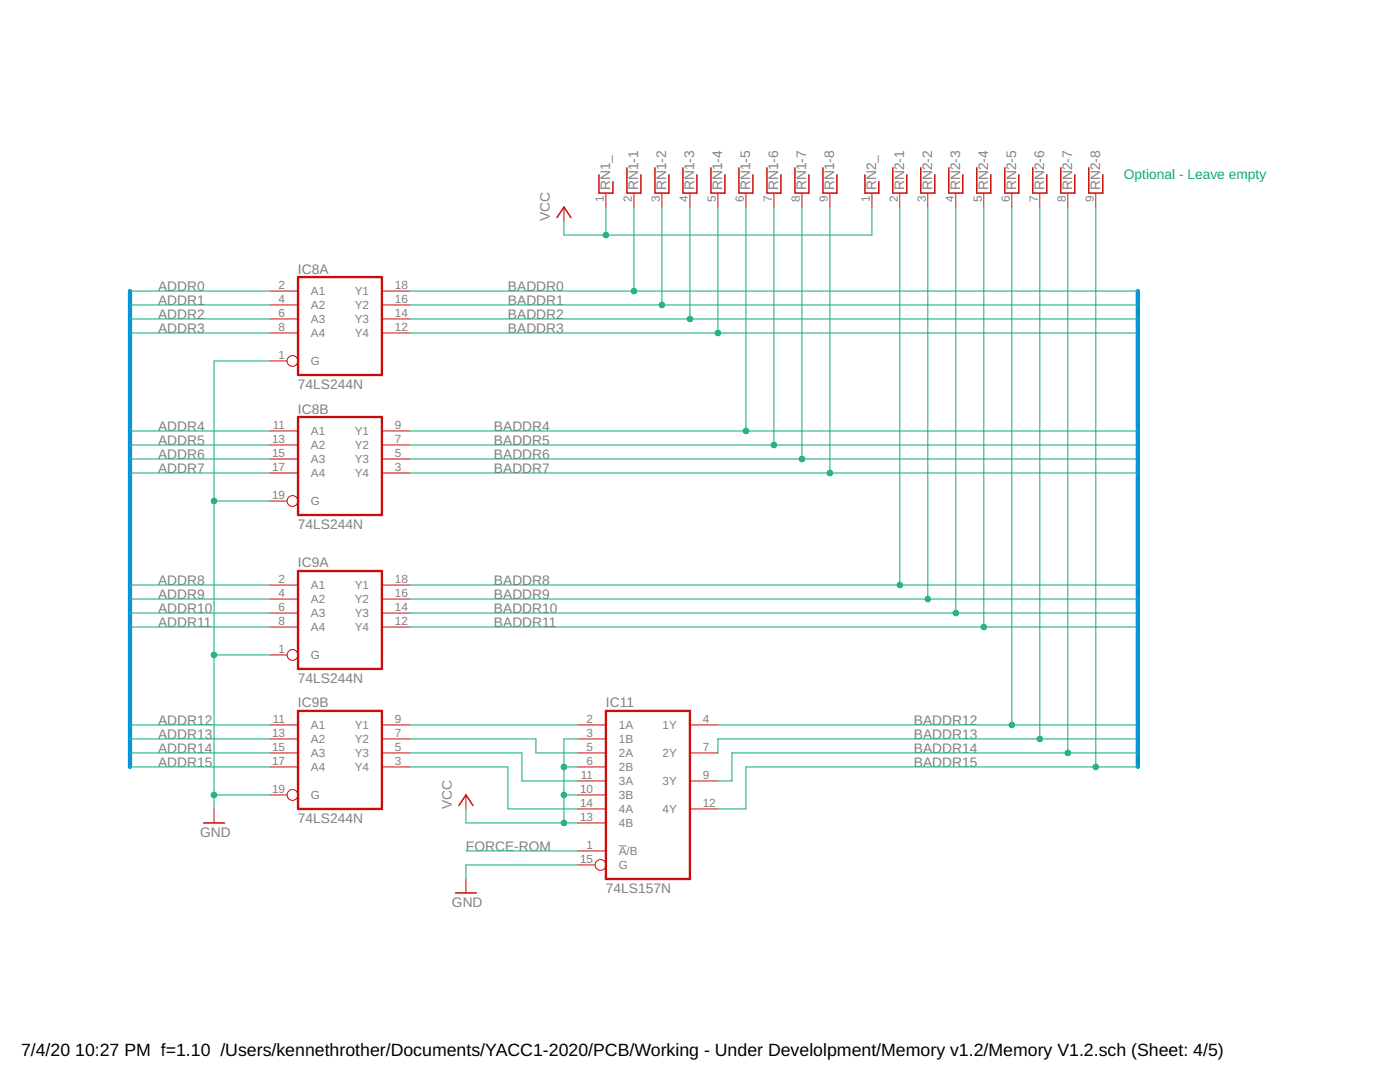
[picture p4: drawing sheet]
<svg xmlns="http://www.w3.org/2000/svg" width="279mm" height="216mm" viewBox="0 0 279 216" stroke-linecap="round" stroke-linejoin="round" font-family="sans-serif">
<path d="M123.5 168.8h1.6" fill="none" stroke="#808080" stroke-width=".2"/>
<g fill="none" stroke="#c90d0c" stroke-width=".3">
<path d="M119.5 34.9v3.6h2.8v-2.2M125.1 33.5v5h2.8v-3.6M130.7 33.5v5h2.8v-3.6M136.3 33.5v5h2.8v-3.6M141.9 33.5v5h2.8v-3.6M147.5 33.5v5h2.8v-3.6M153.1 33.5v5h2.8v-3.6M158.6 33.5v5h2.8v-3.6M164.2 33.5v5h2.8v-3.6M172.6 34.9v3.6h2.8v-2.2M178.2 33.5v5h2.8v-3.6M183.8 33.5v5h2.8v-3.6"/>
<path d="M189.4 33.5v5h2.8v-3.6M194.9 33.5v5h2.8v-3.6M200.5 33.5v5h2.8v-3.6M206.1 33.5v5h2.8v-3.6M211.7 33.5v5h2.8v-3.6M217.3 33.5v5h2.8v-3.6M111.1 43.4l1.4-2.1 1.4 2.1M40.6 164.2h4.2M90.9 178.2h4.2M91.6 160.7l1.4-2.1 1.4 2.1"/>
</g>
<g fill="none" stroke="#c90d0c" stroke-width=".2">
<path d="M120.9 38.5v2.8M126.5 38.5v2.8M132.1 38.5v2.8M137.7 38.5v2.8M143.3 38.5v2.8M148.9 38.5v2.8M154.5 38.5v2.8M160 38.5v2.8M165.6 38.5v2.8M174 38.5v2.8M179.6 38.5v2.8M185.2 38.5v2.8"/>
<path d="M190.8 38.5v2.8M196.3 38.5v2.8M201.9 38.5v2.8M207.5 38.5v2.8M213.1 38.5v2.8M218.7 38.5v2.8M53.9 58.1h5.6M76.2 58.1h5.6M112.5 41.3v2.8M53.9 72h3.4M53.9 60.9h5.6M53.9 63.6h5.6"/>
<path d="M53.9 66.4h5.6M76.2 60.9h5.6M76.2 63.6h5.6M76.2 66.4h5.6M53.9 100h3.4M53.9 86h5.6M53.9 88.8h5.6M53.9 91.6h5.6M53.9 94.4h5.6M76.2 86h5.6M76.2 88.8h5.6M76.2 91.6h5.6"/>
<path d="M76.2 94.4h5.6M53.9 116.7h5.6M53.9 119.5h5.6M76.2 116.7h5.6M76.2 119.5h5.6M53.9 130.7h3.4M53.9 122.3h5.6M53.9 125.1h5.6M76.2 122.3h5.6M76.2 125.1h5.6M53.9 158.6h3.4M53.9 144.7h5.6"/>
<path d="M53.9 147.4h5.6M53.9 150.2h5.6M53.9 153h5.6M76.2 144.7h5.6M76.2 147.4h5.6M76.2 150.2h5.6M76.2 153h5.6M93 158.6v2.8M115.3 158.6h5.6M115.3 144.7h5.6M115.3 147.4h5.6M115.3 150.2h5.6"/>
<path d="M115.3 153h5.6M115.3 155.8h5.6M137.7 144.7h5.6M137.7 150.2h5.6M137.7 155.8h5.6M42.7 161.4v2.8M93 175.4v2.8M115.3 169.8h5.6M115.3 161.4h5.6M115.3 164.2h5.6M115.3 172.6h3.4M137.7 161.4h5.6"/>
<circle cx="58.4" cy="72" r="1.08"/>
<circle cx="58.4" cy="100" r="1.08"/>
<circle cx="58.4" cy="130.7" r="1.08"/>
<circle cx="58.4" cy="158.6" r="1.08"/>
<circle cx="119.8" cy="172.6" r="1.08"/>
</g>
<path d="M59.5 55.3h16.7v19.5h-16.7zM59.5 83.2h16.7v19.6h-16.7zM59.5 113.9h16.7v19.6h-16.7zM59.5 141.9h16.7v19.5h-16.7zM120.9 141.9h16.8v33.5h-16.8z" fill="none" stroke="#c90d0c" stroke-width=".47"/>
<path d="M26 58.1v94.9M227.1 58.1v94.9" fill="none" stroke="#0696d7" stroke-width=".85"/>
<g fill="none" stroke="#0dab76" stroke-width=".2">
<path d="M26 58.1h27.9M81.8 58.1h145.3M120.9 41.3v5.6M126.5 41.3v16.8M132.1 41.3v19.6M137.7 41.3v22.3M143.3 41.3v25.1M148.9 41.3v44.7M154.5 41.3v47.5M160 41.3v50.3M165.6 41.3v53.1M174 41.3v5.6h-61.5v-2.8"/>
<path d="M179.6 41.3v75.4M185.2 41.3v78.2M190.8 41.3v81M196.3 41.3v83.8M201.9 41.3v103.4M207.5 41.3v106.1M213.1 41.3v108.9M218.7 41.3v111.7M26 60.9h27.9M26 63.6h27.9M26 66.4h27.9M53.9 72h-11.2v89.4"/>
<path d="M81.8 60.9h145.3M81.8 63.6h145.3M81.8 66.4h145.3M26 86h27.9M26 88.8h27.9M26 91.6h27.9M26 94.4h27.9M42.7 100h11.2M81.8 86h145.3M81.8 88.8h145.3M81.8 91.6h145.3M81.8 94.4h145.3"/>
<path d="M26 116.7h27.9M26 119.5h27.9M81.8 116.7h145.3M81.8 119.5h145.3M26 122.3h27.9M26 125.1h27.9M42.7 130.7h11.2M81.8 122.3h145.3M81.8 125.1h145.3M26 144.7h27.9M26 147.4h27.9M26 150.2h27.9"/>
<path d="M26 153h27.9M42.7 158.6h11.2M81.8 144.7h33.5M81.8 147.4h25.2v2.8h8.3M81.8 150.2h22.4v5.6h11.1M81.8 153h19.6v8.4h13.9M112.5 153h2.8M112.5 158.6h2.8M115.3 147.4h-2.8v16.8M143.3 144.7h83.8M227.1 147.4h-83.8v2.8M227.1 150.2h-81v5.6h-2.8"/>
<path d="M227.1 153h-78.2v8.4h-5.6M93 161.4v2.8h22.3M93 169.8h22.3M115.3 172.6h-22.3v2.8"/>
</g>
<g fill="#0dab76" stroke="#0dab76" stroke-width=".2">
<circle cx="126.5" cy="58.1" r=".55"/>
<circle cx="132.1" cy="60.9" r=".55"/>
<circle cx="137.7" cy="63.6" r=".55"/>
<circle cx="143.3" cy="66.4" r=".55"/>
<circle cx="148.9" cy="86" r=".55"/>
<circle cx="154.5" cy="88.8" r=".55"/>
<circle cx="160" cy="91.6" r=".55"/>
<circle cx="165.6" cy="94.4" r=".55"/>
<circle cx="179.6" cy="116.7" r=".55"/>
<circle cx="185.2" cy="119.5" r=".55"/>
<circle cx="190.8" cy="122.3" r=".55"/>
<circle cx="196.3" cy="125.1" r=".55"/>
<circle cx="201.9" cy="144.7" r=".55"/>
<circle cx="207.5" cy="147.4" r=".55"/>
<circle cx="213.1" cy="150.2" r=".55"/>
<circle cx="218.7" cy="153" r=".55"/>
<circle cx="42.7" cy="100" r=".55"/>
<circle cx="42.7" cy="130.7" r=".55"/>
<circle cx="42.7" cy="158.6" r=".55"/>
<circle cx="120.9" cy="46.9" r=".55"/>
<circle cx="112.5" cy="158.6" r=".55"/>
<circle cx="112.5" cy="153" r=".55"/>
<circle cx="112.5" cy="164.2" r=".55"/>
</g>
<g font-size="3.5">
<text x="4.2" y="210.7">7/4/20</text>
<text x="15" y="210.7">10:27 PM f=1.10 /Users/kennethrother/Documents/YACC1-2020/PCB/Working - Under Develolpment/Memory v1.2/Memory V1.2.sch (Sheet: 4/5)</text>
</g>
<text font-size="2.8" fill="#0dab76" x="224.3" y="35.7">Optional - Leave empty</text>
<g font-size="2.8" fill="#808080">
<text x="121.8" y="38" transform="rotate(-90 121.8 38)">RN1_</text>
<text x="127.4" y="38" transform="rotate(-90 127.4 38)">RN1-1</text>
<text x="132.9" y="38" transform="rotate(-90 132.9 38)">RN1-2</text>
<text x="138.5" y="38" transform="rotate(-90 138.5 38)">RN1-3</text>
<text x="144.1" y="38" transform="rotate(-90 144.1 38)">RN1-4</text>
<text x="149.7" y="38" transform="rotate(-90 149.7 38)">RN1-5</text>
<text x="155.3" y="38" transform="rotate(-90 155.3 38)">RN1-6</text>
<text x="160.9" y="38" transform="rotate(-90 160.9 38)">RN1-7</text>
<text x="166.5" y="38" transform="rotate(-90 166.5 38)">RN1-8</text>
<text x="174.8" y="38" transform="rotate(-90 174.8 38)">RN2_</text>
<text x="180.4" y="38" transform="rotate(-90 180.4 38)">RN2-1</text>
<text x="186" y="38" transform="rotate(-90 186 38)">RN2-2</text>
<text x="191.6" y="38" transform="rotate(-90 191.6 38)">RN2-3</text>
<text x="197.2" y="38" transform="rotate(-90 197.2 38)">RN2-4</text>
<text x="202.8" y="38" transform="rotate(-90 202.8 38)">RN2-5</text>
<text x="208.4" y="38" transform="rotate(-90 208.4 38)">RN2-6</text>
<text x="213.9" y="38" transform="rotate(-90 213.9 38)">RN2-7</text>
<text x="219.5" y="38" transform="rotate(-90 219.5 38)">RN2-8</text>
<text x="109.8" y="44.1" transform="rotate(-90 109.8 44.1)">VCC</text>
<text x="31.5" y="58.1">ADDR0</text>
<text x="59.5" y="54.6">IC8A</text>
<text x="101.4" y="58.1">BADDR0</text>
<text x="31.5" y="60.9">ADDR1</text>
<text x="31.5" y="63.7">ADDR2</text>
<text x="101.4" y="60.9">BADDR1</text>
<text x="101.4" y="63.7">BADDR2</text>
<text x="31.5" y="66.5">ADDR3</text>
<text x="101.4" y="66.5">BADDR3</text>
<text x="59.5" y="77.6">74LS244N</text>
<text x="59.5" y="82.5">IC8B</text>
<text x="31.5" y="86">ADDR4</text>
<text x="31.5" y="88.8">ADDR5</text>
<text x="98.6" y="86">BADDR4</text>
<text x="98.6" y="88.8">BADDR5</text>
<text x="31.5" y="91.6">ADDR6</text>
<text x="31.5" y="94.4">ADDR7</text>
<text x="98.6" y="91.6">BADDR6</text>
<text x="98.6" y="94.4">BADDR7</text>
<text x="59.5" y="105.6">74LS244N</text>
<text x="59.5" y="113.2">IC9A</text>
<text x="31.5" y="116.7">ADDR8</text>
<text x="31.5" y="119.5">ADDR9</text>
<text x="98.6" y="116.7">BADDR8</text>
<text x="98.6" y="119.5">BADDR9</text>
<text x="31.5" y="122.3">ADDR10</text>
<text x="31.5" y="125.1">ADDR11</text>
<text x="98.6" y="122.3">BADDR10</text>
<text x="98.6" y="125.1">BADDR11</text>
<text x="59.5" y="136.3">74LS244N</text>
<text x="59.5" y="141.2">IC9B</text>
<text x="120.9" y="141.2">IC11</text>
<text x="31.5" y="144.7">ADDR12</text>
<text x="31.5" y="147.5">ADDR13</text>
<text x="182.4" y="144.7">BADDR12</text>
<text x="182.4" y="147.5">BADDR13</text>
<text x="31.5" y="150.2">ADDR14</text>
<text x="31.5" y="153">ADDR15</text>
<text x="182.4" y="150.2">BADDR14</text>
<text x="182.4" y="153">BADDR15</text>
<text x="90.2" y="161.4" transform="rotate(-90 90.2 161.4)">VCC</text>
<text x="39.9" y="167">GND</text>
<text x="59.5" y="164.2">74LS244N</text>
<text x="93" y="169.8">FORCE-ROM</text>
<text x="120.9" y="178.2">74LS157N</text>
<text x="90.2" y="181">GND</text>
</g>
<g font-size="2.3" fill="#808080">
<text x="120.5" y="40.2" transform="rotate(-90 120.5 40.2)">1</text>
<text x="126.1" y="40.2" transform="rotate(-90 126.1 40.2)">2</text>
<text x="131.7" y="40.2" transform="rotate(-90 131.7 40.2)">3</text>
<text x="137.3" y="40.2" transform="rotate(-90 137.3 40.2)">4</text>
<text x="142.9" y="40.2" transform="rotate(-90 142.9 40.2)">5</text>
<text x="148.5" y="40.2" transform="rotate(-90 148.5 40.2)">6</text>
<text x="154.1" y="40.2" transform="rotate(-90 154.1 40.2)">7</text>
<text x="159.6" y="40.2" transform="rotate(-90 159.6 40.2)">8</text>
<text x="165.2" y="40.2" transform="rotate(-90 165.2 40.2)">9</text>
<text x="173.6" y="40.2" transform="rotate(-90 173.6 40.2)">1</text>
<text x="179.2" y="40.2" transform="rotate(-90 179.2 40.2)">2</text>
<text x="184.8" y="40.2" transform="rotate(-90 184.8 40.2)">3</text>
<text x="190.4" y="40.2" transform="rotate(-90 190.4 40.2)">4</text>
<text x="196" y="40.2" transform="rotate(-90 196 40.2)">5</text>
<text x="201.5" y="40.2" transform="rotate(-90 201.5 40.2)">6</text>
<text x="207.1" y="40.2" transform="rotate(-90 207.1 40.2)">7</text>
<text x="212.7" y="40.2" transform="rotate(-90 212.7 40.2)">8</text>
<text x="218.3" y="40.2" transform="rotate(-90 218.3 40.2)">9</text>
<text x="55.6" y="57.7">2</text>
<text x="62" y="58.9">A1</text>
<text x="70.8" y="58.9">Y1</text>
<text x="78.8" y="57.7">18</text>
<text x="55.6" y="60.5">4</text>
<text x="55.6" y="63.3">6</text>
<text x="62" y="61.7">A2</text>
<text x="62" y="64.5">A3</text>
<text x="70.8" y="64.5">Y3</text>
<text x="70.8" y="61.7">Y2</text>
<text x="78.8" y="63.3">14</text>
<text x="78.8" y="60.5">16</text>
<text x="55.6" y="71.6">1</text>
<text x="55.6" y="66.1">8</text>
<text x="62" y="67.3">A4</text>
<text x="70.8" y="67.3">Y4</text>
<text x="78.8" y="66.1">12</text>
<text x="62" y="72.9">G</text>
<text x="54.3" y="88.4">13</text>
<text x="54.5" y="85.6">11</text>
<text x="62" y="86.8">A1</text>
<text x="62" y="89.6">A2</text>
<text x="70.8" y="89.6">Y2</text>
<text x="70.8" y="86.8">Y1</text>
<text x="78.8" y="88.4">7</text>
<text x="78.8" y="85.6">9</text>
<text x="54.3" y="91.2">15</text>
<text x="54.3" y="94">17</text>
<text x="62" y="92.4">A3</text>
<text x="62" y="95.2">A4</text>
<text x="70.8" y="95.2">Y4</text>
<text x="70.8" y="92.4">Y3</text>
<text x="78.8" y="94">3</text>
<text x="78.8" y="91.2">5</text>
<text x="54.3" y="99.6">19</text>
<text x="62" y="100.8">G</text>
<text x="55.6" y="116.3">2</text>
<text x="55.6" y="119.1">4</text>
<text x="62" y="117.6">A1</text>
<text x="70.8" y="117.6">Y1</text>
<text x="78.8" y="119.1">16</text>
<text x="78.8" y="116.3">18</text>
<text x="55.6" y="121.9">6</text>
<text x="55.6" y="124.7">8</text>
<text x="62" y="120.4">A2</text>
<text x="62" y="123.2">A3</text>
<text x="62" y="125.9">A4</text>
<text x="70.8" y="125.9">Y4</text>
<text x="70.8" y="123.1">Y3</text>
<text x="70.8" y="120.4">Y2</text>
<text x="78.8" y="124.7">12</text>
<text x="78.8" y="121.9">14</text>
<text x="55.6" y="130.3">1</text>
<text x="62" y="131.5">G</text>
<text x="54.3" y="147.1">13</text>
<text x="54.3" y="149.9">15</text>
<text x="54.5" y="144.3">11</text>
<text x="62" y="145.5">A1</text>
<text x="62" y="148.3">A2</text>
<text x="70.8" y="148.3">Y2</text>
<text x="70.8" y="145.5">Y1</text>
<text x="78.8" y="149.9">5</text>
<text x="78.8" y="147.1">7</text>
<text x="78.8" y="144.3">9</text>
<text x="117" y="144.3">2</text>
<text x="117" y="147.1">3</text>
<text x="117" y="149.9">5</text>
<text x="123.5" y="145.5">1A</text>
<text x="123.5" y="148.3">1B</text>
<text x="132.2" y="145.5">1Y</text>
<text x="140.3" y="144.3">4</text>
<text x="140.3" y="149.9">7</text>
<text x="54.3" y="152.6">17</text>
<text x="62" y="151.1">A3</text>
<text x="62" y="153.9">A4</text>
<text x="70.8" y="153.9">Y4</text>
<text x="70.8" y="151.1">Y3</text>
<text x="78.8" y="152.6">3</text>
<text x="115.9" y="155.4">11</text>
<text x="117" y="152.6">6</text>
<text x="123.5" y="151.1">2A</text>
<text x="123.5" y="153.9">2B</text>
<text x="132.2" y="151.1">2Y</text>
<text x="140.3" y="155.4">9</text>
<text x="54.3" y="158.2">19</text>
<text x="62" y="159.5">G</text>
<text x="115.8" y="158.2">10</text>
<text x="115.8" y="161">14</text>
<text x="123.5" y="159.5">3B</text>
<text x="123.5" y="156.7">3A</text>
<text x="132.2" y="156.7">3Y</text>
<text x="140.3" y="161">12</text>
<text x="115.8" y="163.8">13</text>
<text x="123.5" y="165">4B</text>
<text x="123.5" y="162.3">4A</text>
<text x="132.2" y="162.3">4Y</text>
<text x="115.8" y="172.2">15</text>
<text x="117" y="169.4">1</text>
<text x="123.5" y="170.6">A/B</text>
<text x="123.5" y="173.4">G</text>
</g>
</svg>
